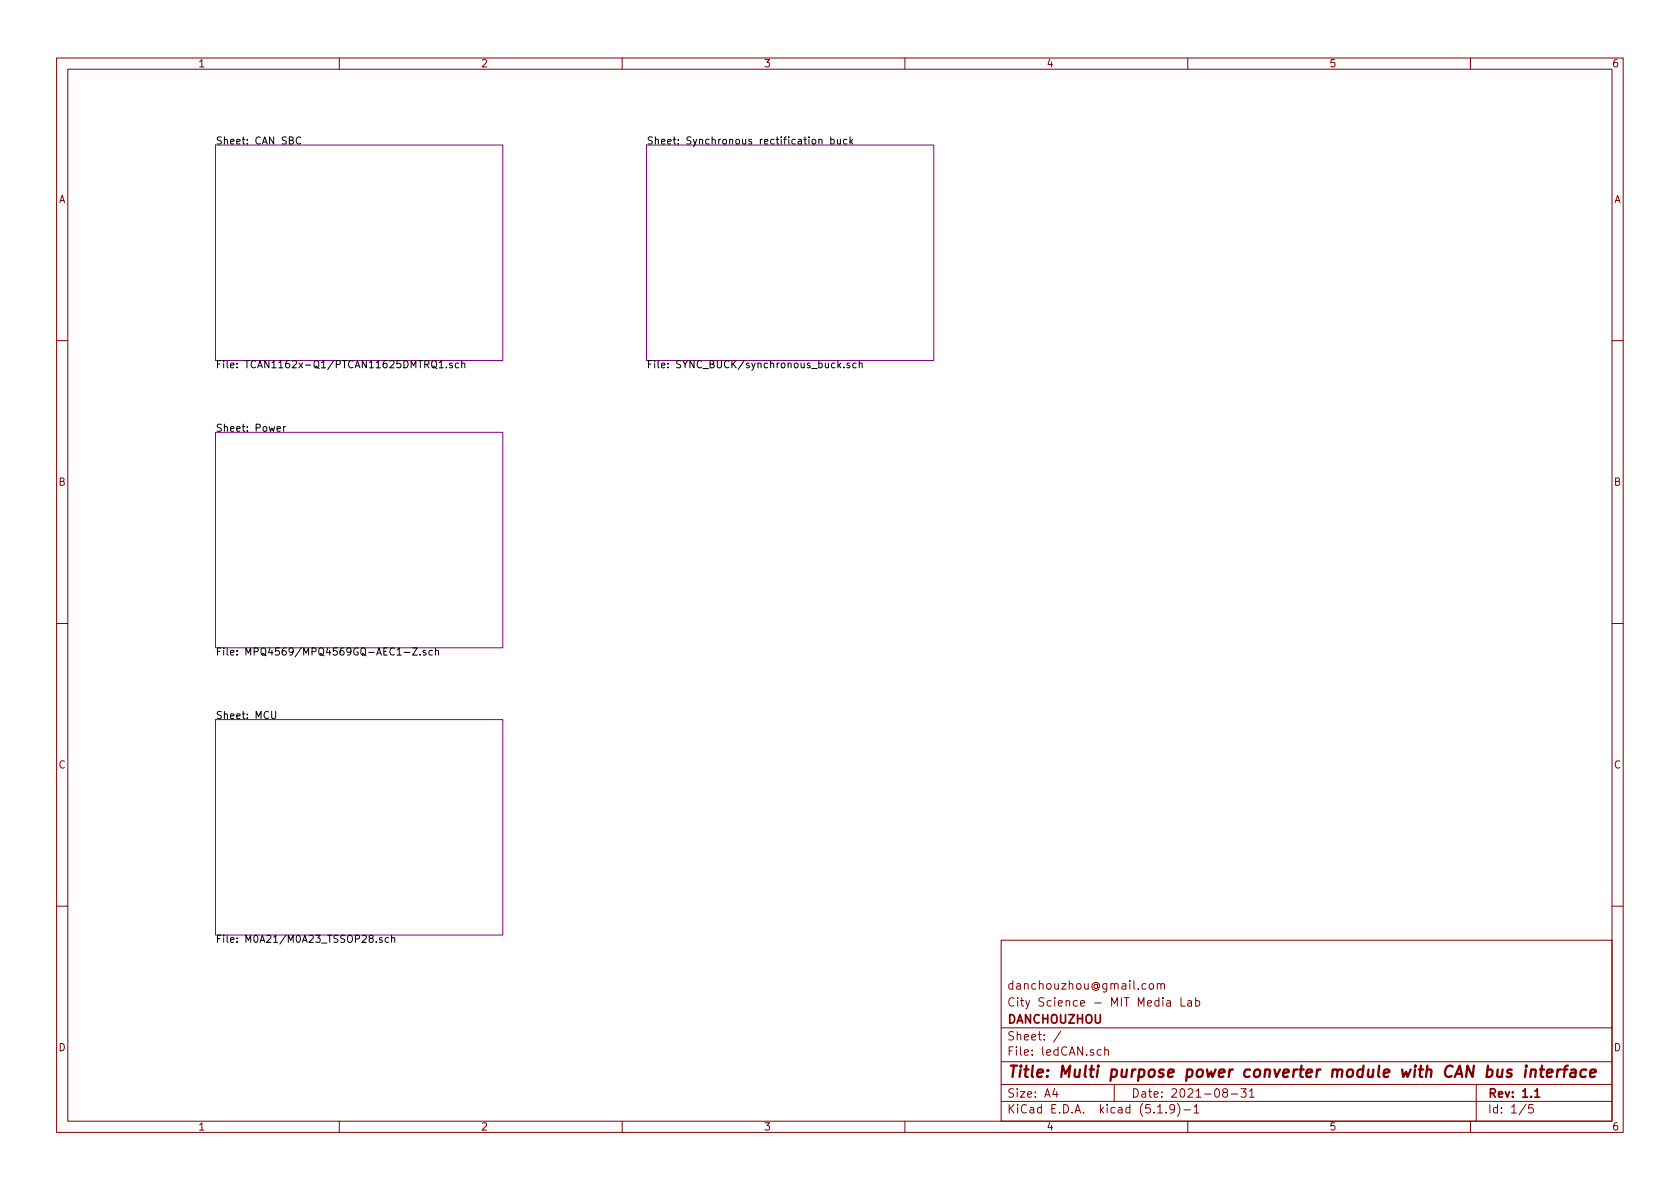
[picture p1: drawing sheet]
<svg xmlns="http://www.w3.org/2000/svg" width="297mm" height="210mm" viewBox="0 0 297 210" stroke-linecap="round" stroke-linejoin="round" font-family="sans-serif">
<g fill="none" stroke="#840000" stroke-width=".18">
<path d="M10 10.3h277v189.9h-277zM12 12.2h273v186.1h-273zM60 10.3v1.9M110 10.3v1.9M160 10.3v1.9M210 10.3v1.9M260 10.3v1.9M10 60.2h2M285 60.2h2M10 110.3h2M285 110.3h2M10 160.2h2"/>
<path d="M177 166.3h108v32h-108zM203.3 174.1l.2-.2 .4 .2v.7l-.2 .1-.4-.1zM204.6 174.1l.2-.2 .4 .1 .1 .9M204.6 173.9v1M205.3 174.1l.2-.2 .3 .1 .1 .9M206.3 177h.6l.1 .9M207 177.3l-.5 .1-.3 .2 .3 .3 .5-.1M208.8 176.4v1.5h.7M210 177h.6l.1 .9M210.7 177.3l-.5 .1-.2 .2 .2 .3 .5-.1M211.4 177l.4-.1 .3 .3-.1 .6-.2 .1-.4-.1M211.4 176.4v1.5"/>
<path d="M285 160.2h2M60 198.3v1.9M110 198.3v1.9M160 198.3v1.9M177 194.8h108M177 191.8h108M177 187.8h108M177 181.8h108M186.5 192.5l-.4 1h1M186.8 193v1M187.6 182.3l-1.3 2M194.7 185.7l-.4-.1-.3 .3 .1 .6 .2 .1 .4-.1"/>
<path d="M195.3 185.7h.1a.37 .37 0 0 1 .6 .1v.8M195.3 185.1v1.5M197 191.8v3M204.7 196.8h.8M206.2 196.7v.1M207.7 196l-.1 .1a.48 .48 0 0 1-.6 .1l-.2-.2 .2-.6a.48 .48 0 0 1 .6 .1 1.27 1.27 0 0 1-.2 1.2l-.4 .1M208.2 195.1a1.71 1.71 0 0 1 0 2.3M209.3 196.3h1.2M210 198.3v1.9M211.1 195.8l.4-.5v1.5M211.1 196.8h.9M216.5 193.2l-.3-.3 .1-.2a.48 .48 0 0 1 .6-.1l.1 .2-.1 .3-.6 .1a.48 .48 0 0 0 0 .7l.2 .1 .5-.1v-.4l-.2-.3"/>
<path d="M217.7 193.5h1.1M219.4 192.5h.9l-.5 .6 .5 .1v.7l-.3 .1-.6-.1M220.9 193l.4-.5v1.5M220.9 194h.9M260 198.3v1.9M261 191.8v6.5M269.8 195.2l-1.2 2M271 195.3h-.7v.7l.2-.1 .5 .1 .1 .2-.1 .5-.2 .1-.5-.1"/>
</g>
<path d="M271.4 193l.4-.5v1.5M271.4 194h.8" fill="none" stroke="#840000" stroke-width=".3"/>
<g fill="none" stroke="#840000" stroke-width=".41">
<path d="M269.8 189.1l-.2 1.3M269.9 188.4l-.2 .1 .1 .1 .1-.2-.1 .2M270.7 189.3a.5 .5 0 0 1 .9 .1l-.2 1M270.7 189.1l-.1 1.3M272.3 189.1h.7M272.6 188.4l-.2 1.8 .1 .1 .4 .1M273.5 189.8l1-.2-.1-.4-.5-.1-.3 .3-.1 .9 .2 .1 .6-.1M275.4 189.1l-.1 1.3M276 189.1a.55 .55 0 0 0-.6 .4M276.4 189.1h.7M277.2 188.4l-.4 .1-.1 .2-.2 1.7M277.8 189.2h.8l-.1 1.2"/>
<path d="M278.6 189.6l-.7 .1a.4 .4 0 0 0-.3 .3 .4 .4 0 0 0 .2 .4l.7-.1M280.5 189.2a.68 .68 0 0 0-1 .3l-.1 .6 .2 .2 .2 .1 .5-.1M281.2 189.8l.9-.2v-.4l-.6-.1-.3 .3v.9l.2 .1 .6-.1"/>
</g>
<path d="M38.1 25.6h50.8v38.1h-50.8zM114.3 25.6h50.8v38.1h-50.8zM38.1 76.4h50.8v38.1h-50.8zM38.1 127.2h50.8v38.1h-50.8z" fill="none" stroke="#840084" stroke-width=".18"/>
<g fill="none" stroke="#000" stroke-width=".18">
<path d="M53.2 24.3a.6 .6 0 0 0-.9 .4 .6 .6 0 0 0 .6 .8l.3-.2M144.8 24.8l.2-.2 .3 .1v.8M144.8 24.6v.9M146.9 24.7l.4-.1 .2 .3-.1 .5h-.5M146.9 24.2v1.3M148.1 24.6v.8l.3 .1 .2-.2M148.6 24.6v.9M149.7 24.7l-.3-.1-.3 .3 .2 .5h.4M150.3 24.2v1.3M150.4 25l.4 .5M150.8 24.6l-.5 .5M49 75.8l.6-.1-.1-.2-.3-.1-.2 .2v.6h.5"/>
<path d="M50.1 75.4v.9M50.5 75.4l-.4 .3M76.4 64a.45 .45 0 0 1 .7 0 .88 .88 0 0 1-.2 1h-.4a1.07 1.07 0 0 1-.1-1zM76.6 64.7l.6 .5M77.6 64.1l.4-.3v1.2M77.6 65h.8M78.9 64.9v.1M80 64.3l-.3-.1-.2 .2v.2l.5 .1v.3h-.5M81.1 64.3l-.4-.1-.2 .2 .1 .6h.5M81.6 64.3l.2-.1 .3 .1 .1 .7M81.6 63.8v1.2M148.2 63.8v1.2"/>
<path d="M148.3 64.6l.4 .4M148.7 64.2l-.5 .5M149.2 64.9v.1M150.2 64.3l-.3-.1-.2 .2 .1 .2 .4 .1v.3h-.5M151.4 64.3l-.4-.1-.2 .2 .1 .6h.5M151.9 64.3l.2-.1 .3 .1 .1 .7M151.9 63.8v1.2M71.5 115.4h1M72.9 114.6h.9l-.9 1.2h.9M74.3 115.7v.1M75.3 115.1l-.3-.1-.2 .2 .1 .2 .4 .1v.3h-.5M76.5 115.1l-.4-.1-.3 .2 .2 .6h.5"/>
<path d="M77 115.1l.2-.1 .3 .1v.7M77 114.6v1.2M48 125.8v1l.3 .3h.2l.2-.3v-1M66.5 166.5v.1M67.6 165.9l-.3-.1-.2 .2v.2l.5 .1v.3h-.5M68.7 165.9l-.3-.1-.3 .2 .1 .6h.5M69.2 165.9l.2-.1 .3 .1 .1 .7M69.2 165.4v1.2"/>
</g>
<text font-size="2.8" fill="#840000" x="178" y="190.5">Title: Multi purpose power converter module with CAN bus interface</text>
<g font-size="2.1" fill="#840000">
<text x="178" y="178">City Science - MIT Media Lab</text>
<text x="178" y="175">danchouzhou@gmail.com</text>
<text x="178" y="184">Sheet: /</text>
<text x="178" y="181">DANCHOUZHOU</text>
<text x="178" y="186.7">File: ledCAN.sch</text>
<text x="178" y="196.9">KiCad E.D.A. kicad (5.1.9)-1</text>
<text x="178" y="194.1">Size: A4</text>
<text x="200" y="194.1">Date: 2021-08-31</text>
<text x="263" y="194.1">Rev: 1.1</text>
<text x="263" y="196.9">Id: 1/5</text>
</g>
<g font-size="1.8" fill="#840000">
<text x="35" y="11.9">1</text>
<text x="85" y="11.9">2</text>
<text x="135" y="11.9">3</text>
<text x="185" y="11.9">4</text>
<text x="235" y="11.9">5</text>
<text x="285" y="11.9">6</text>
<text x="10.4" y="35.9">A</text>
<text x="285.4" y="35.9">A</text>
<text x="10.4" y="85.9">B</text>
<text x="285.4" y="85.9">B</text>
<text x="10.4" y="135.9">C</text>
<text x="285.4" y="135.9">C</text>
<text x="10.4" y="185.9">D</text>
<text x="285.4" y="185.9">D</text>
<text x="35" y="199.9">1</text>
<text x="85" y="199.9">2</text>
<text x="135" y="199.9">3</text>
<text x="185" y="199.9">4</text>
<text x="235" y="199.9">5</text>
<text x="285" y="199.9">6</text>
</g>
<g font-size="1.8">
<text x="38.1" y="25.5">Sheet: CAN SBC</text>
<text x="114.3" y="25.5">Sheet: Synchronous rectification buck</text>
<text x="38.1" y="65.1">File: TCAN1162x-Q1/PTCAN11625DMTRQ1.sch</text>
<text x="114.3" y="65.1">File: SYNC_BUCK/synchronous_buck.sch</text>
<text x="38.1" y="76.3">Sheet: Power</text>
<text x="38.1" y="115.9">File: MPQ4569/MPQ4569GQ-AEC1-Z.sch</text>
<text x="38.1" y="127.1">Sheet: MCU</text>
<text x="38.1" y="166.7">File: M0A21/M0A23_TSSOP28.sch</text>
</g>
</svg>
